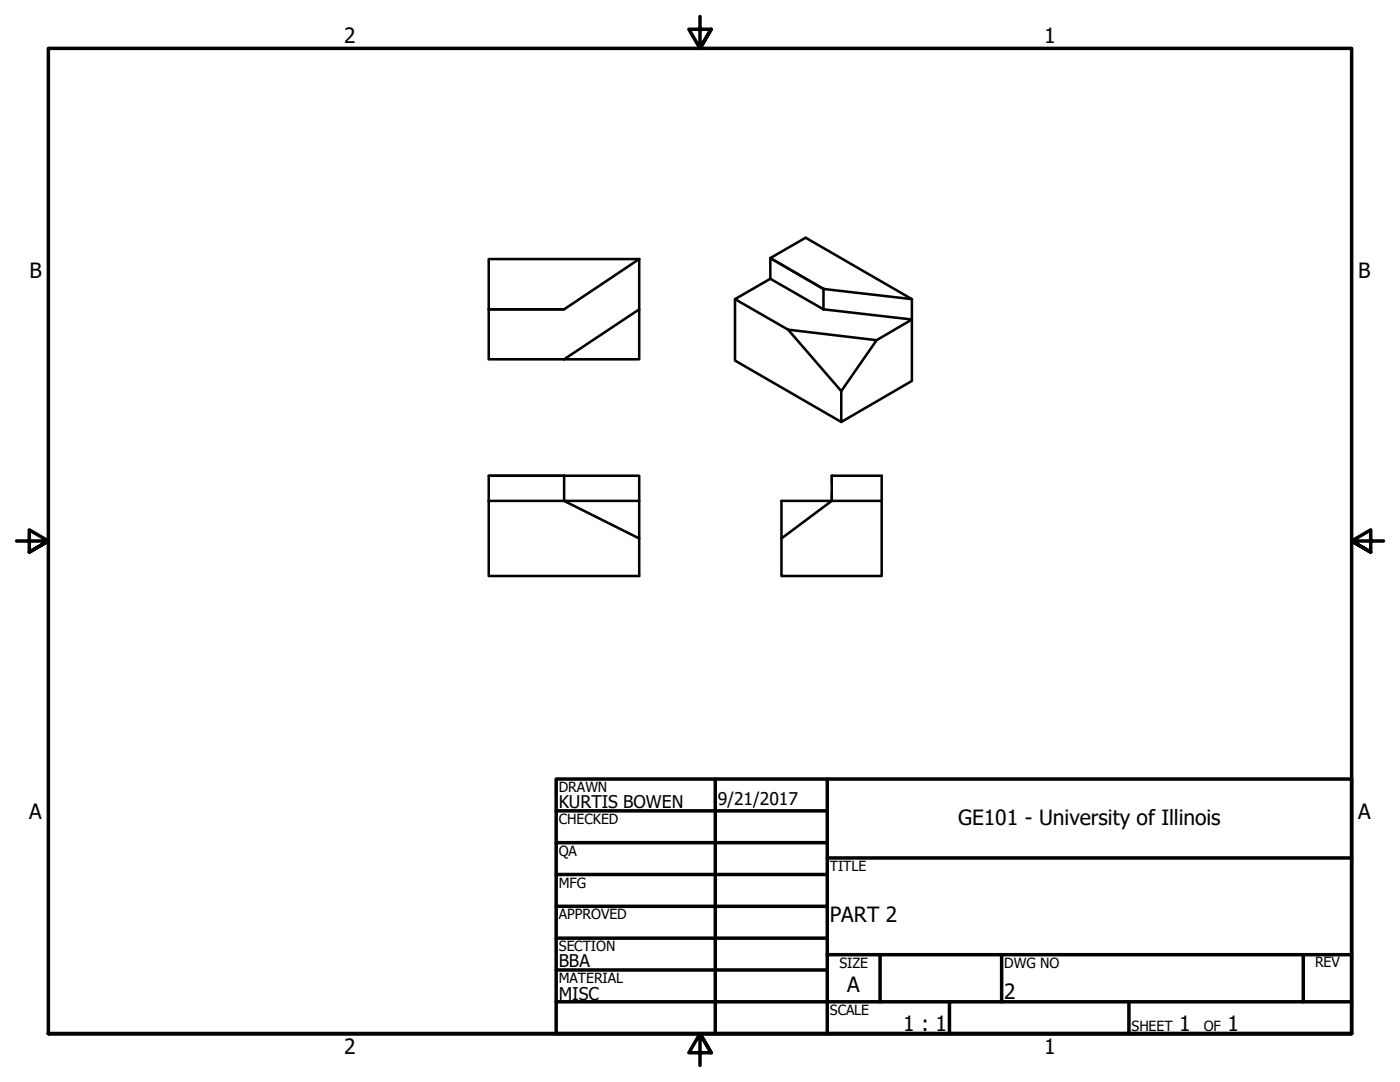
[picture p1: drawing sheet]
<svg xmlns="http://www.w3.org/2000/svg" width="279mm" height="216mm" viewBox="0 0 279 216" stroke-linecap="round" stroke-linejoin="round" font-family="sans-serif">
<!-- layer: Visible (ANSI) -->
<g fill="none" stroke="#000" stroke-width=".51">
<path d="M127.6 51.7l-15 10h-15.1v10h15.1M127.6 51.7v10l-15 10M127.6 51.7h-30.1v10h15.1M146.7 59.7v12.2l21.2 12.3M153.7 51.5l10.6 6.2v4l-10.6-6.1zM153.7 51.5l7.1-4.1 21.2 12.3-17.7-2zM153.7 55.6l-7 4.1 10.6 6.1M182 59.7v4.1l-17.7-2.1M127.6 61.7v10h-15M157.3 65.8l17.6 2.1 7.1-4.1v12.2l-14.1 8.2v-6.2M157.3 65.8l10.6 12.2 7-10.1M97.5 99.9v-5h15.1v5l15 7.5v-7.5"/>
<path d="M97.5 94.9h30.1v5h-30.1M97.5 99.9v15h30.1v-7.5M156 99.9v7.5l10-7.5v-5h10v5zM176 99.9v15h-20v-7.5"/>
</g>
<!-- layer: Hidden (ANSI) -->
<path d="M166 94.9v1.7M166 98.3v1.6" fill="none" stroke="#000" stroke-width=".38"/>
<!-- layer: Visible (ANSI) -->
<g fill="#000">
<circle cx="164.3" cy="57.7" r=".25"/>
<circle cx="166" cy="94.9" r=".25"/>
</g>
<!-- layer: Hidden (ANSI) -->
<circle cx="166" cy="94.9" r=".19" fill="#000"/>
<!-- layer: Border (ANSI) -->
<g fill="none" stroke="#000" stroke-width=".7">
<path d="M139.7 3.3v6.4l-2.2-3.9h4.4l-2.2 3.9 2.2-3.9M3.3 107.9h6.4l-3.9-2.2v4.5l3.9-2.3-3.9 2.3M276.1 107.9h-6.4l3.9-2.2v4.5l-3.9-2.3 3.9 2.3M111 155.4h158.7v50.8h-158.7zM142.7 155.4v50.8M165.1 155.4v50.8M111 161.8h54.1M111 168.1h54.1M111 174.5h54.1M165.1 171.2h104.6M111 180.8h54.1M111 187.2h54.1"/>
<path d="M111 193.5h54.1M111 199.9h158.7M165.1 190.5h104.6M175.6 190.5v9.4M189.5 199.9v6.3M199.9 190.5v9.4M225.3 199.9v6.3M260.1 190.5v9.4M9.7 206.2v-196.5h260v196.5h-260h260M141.9 210.1l-2.2-3.9 2.2 3.9h-4.4l2.2-3.9v6.4"/>
</g>
<g font-size="4.2">
<text x="68.7" y="8.6">2</text>
<text x="208.4" y="8.6">1</text>
<text x="5.9" y="55.5">B</text>
<text x="271.1" y="55.5">B</text>
<text x="5.8" y="163.4">A</text>
<text x="191.2" y="164.5">GE101 - University of Illinois</text>
<text x="271" y="163.4">A</text>
<text x="165.6" y="184">PART 2</text>
<text x="169.1" y="198">A</text>
<text x="200.4" y="199.4">2</text>
<text x="180.3" y="205.7">1 : 1</text>
<text x="235.3" y="205.7">1</text>
<text x="245" y="205.7">1</text>
<text x="68.7" y="210.3">2</text>
<text x="208.4" y="210.3">1</text>
</g>
<g font-size="3.5">
<text x="111.5" y="161.2">KURTIS BOWEN</text>
<text x="143.3" y="160.7">9/21/2017</text>
<text x="111.5" y="193">BBA</text>
<text x="111.5" y="199.5">MISC</text>
</g>
<g font-size="2.8">
<text x="111.5" y="158">DRAWN</text>
<text x="111.5" y="164.4">CHECKED</text>
<text x="111.5" y="170.8">QA</text>
<text x="165.6" y="173.7">TITLE</text>
<text x="111.5" y="177.1">MFG</text>
<text x="111.5" y="183.5">APPROVED</text>
<text x="111.5" y="189.7">SECTION</text>
<text x="111.5" y="196.2">MATERIAL</text>
<text x="167.5" y="193.1">SIZE</text>
<text x="200.4" y="193.1">DWG NO</text>
<text x="262.4" y="193">REV</text>
<text x="165.6" y="202.5">SCALE</text>
<text x="225.8" y="205.7">SHEET</text>
<text x="240.2" y="205.7">OF</text>
</g>
</svg>
